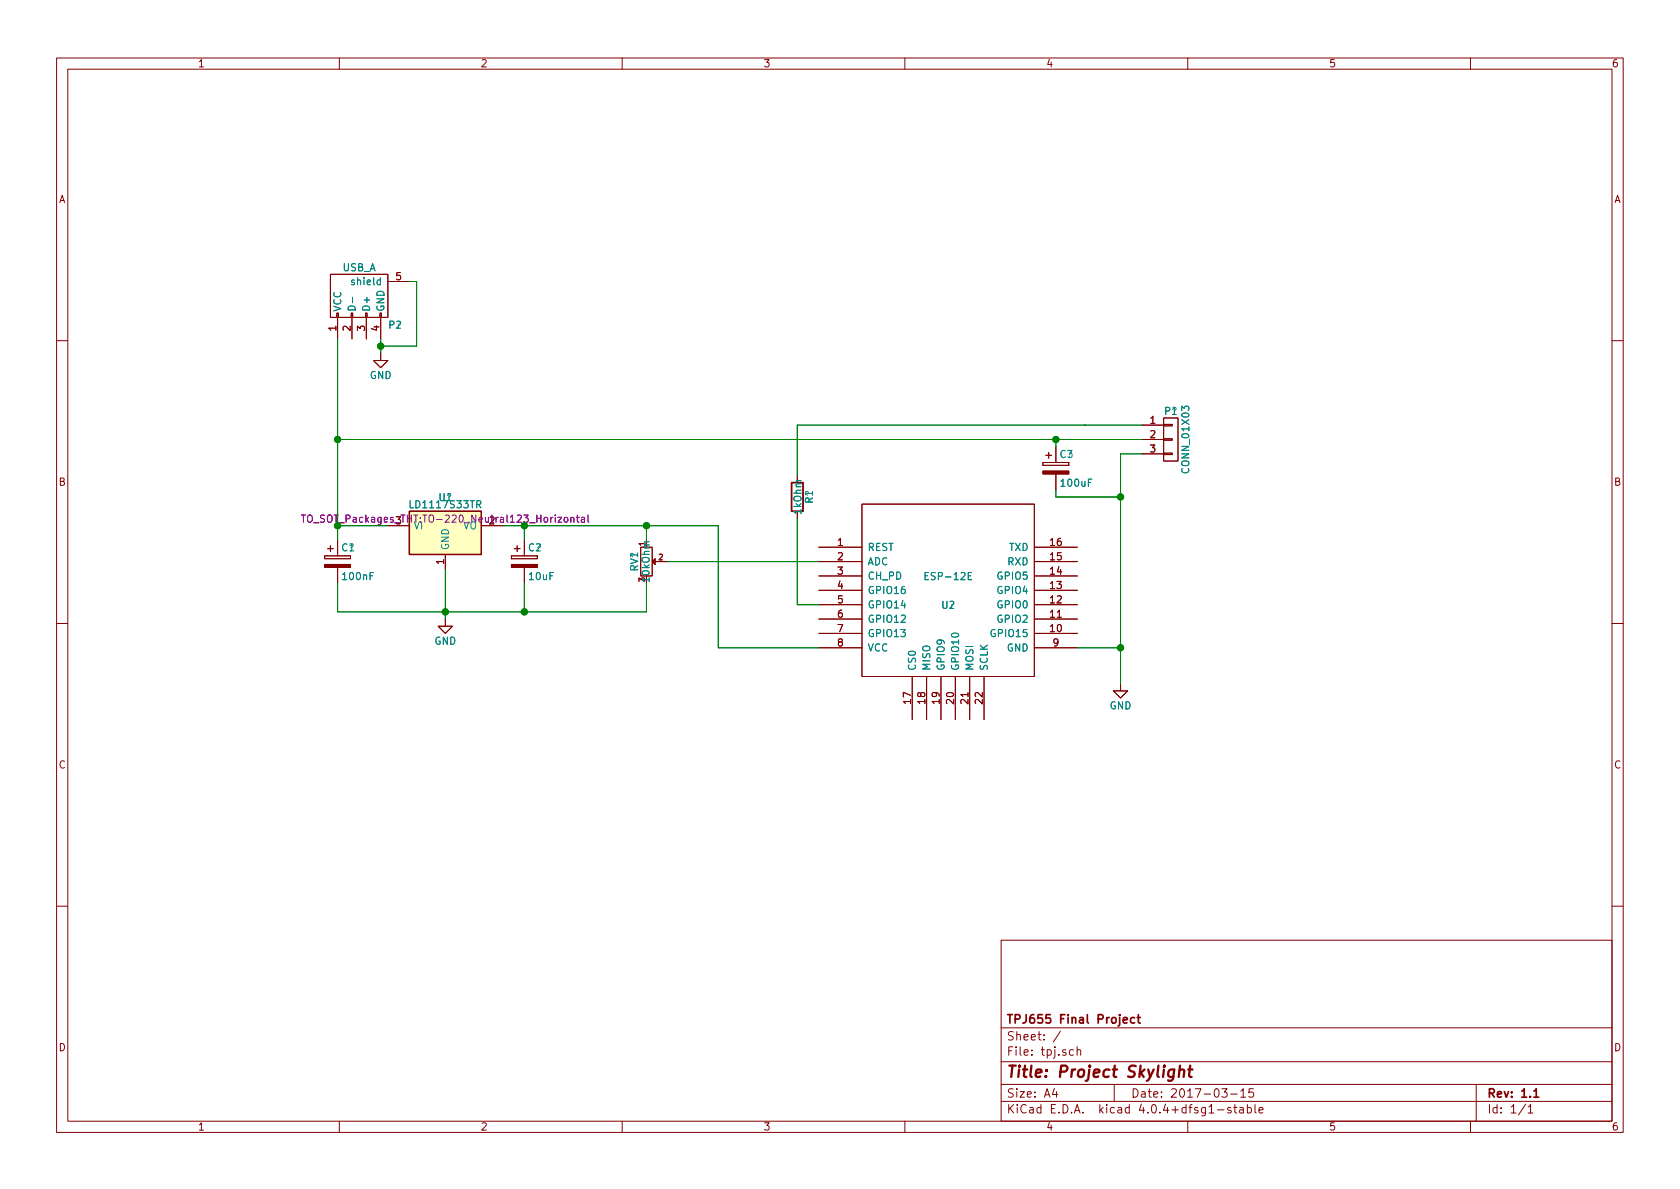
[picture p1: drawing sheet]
EESchema Schematic File Version 2
LIBS:power
LIBS:device
LIBS:transistors
LIBS:conn
LIBS:linear
LIBS:regul
LIBS:74xx
LIBS:cmos4000
LIBS:adc-dac
LIBS:memory
LIBS:xilinx
LIBS:microcontrollers
LIBS:dsp
LIBS:microchip
LIBS:analog_switches
LIBS:motorola
LIBS:texas
LIBS:intel
LIBS:audio
LIBS:interface
LIBS:digital-audio
LIBS:philips
LIBS:display
LIBS:cypress
LIBS:siliconi
LIBS:opto
LIBS:atmel
LIBS:contrib
LIBS:valves
LIBS:ESP8266
LIBS:tpj-cache
EELAYER 25 0
EELAYER END
$Descr A4 11693 8268
encoding utf-8
Sheet 1 1
Title "Project Skylight"
Date "2017-03-15"
Rev "1.1"
Comp "TPJ655 Final Project"
Comment1 ""
Comment2 ""
Comment3 ""
Comment4 ""
$EndDescr
$Comp
L ESP-12E U2
U 1 1
P 6600 4100
F 0 "U2" H 6600 4000 50  0000 C CNN
F 1 "ESP-12E" H 6600 4200 50  0000 C CNN
F 2 "ESP8266:ESP-12E" H 6600 4100 50  0001 C CNN
F 3 "" H 6600 4100 50  0001 C CNN
	1    6600 4100
	1    0    0    -1  
$EndComp
$Comp
L GND #PWR3
U 1 1
P 7800 4750
F 0 "#PWR3" H 7800 4500 50  0001 C CNN
F 1 "GND" H 7800 4600 50  0000 C CNN
F 2 "" H 7800 4750 50  0000 C CNN
F 3 "" H 7800 4750 50  0000 C CNN
	1    7800 4750
	1    0    0    -1  
$EndComp
Wire Wire Line
	7500 4500 7800 4500
Wire Wire Line
	7800 3150 7800 4750
$Comp
L LD1117S33TR U1
U 1 1
P 3100 3700
F 0 "U1" H 3100 3950 50  0000 C CNN
F 1 "LD1117S33TR" H 3100 3900 50  0000 C CNN
F 2 "TO_SOT_Packages_THT:TO-220_Neutral123_Horizontal" H 3100 3800 50  0000 C CNN
F 3 "" H 3100 3700 50  0000 C CNN
	1    3100 3700
	1    0    0    -1  
$EndComp
$Comp
L GND #PWR2
U 1 1
P 3100 4300
F 0 "#PWR2" H 3100 4050 50  0001 C CNN
F 1 "GND" H 3100 4150 50  0000 C CNN
F 2 "" H 3100 4300 50  0000 C CNN
F 3 "" H 3100 4300 50  0000 C CNN
	1    3100 4300
	1    0    0    -1  
$EndComp
Wire Wire Line
	3100 3950 3100 4300
$Comp
L POT RV1
U 1 1
P 4500 3900
F 0 "RV1" H 4500 3820 50  0000 C CNN
F 1 "10kOhm" H 4500 3900 50  0000 C CNN
F 2 "Potentiometers:Potentiometer_WirePads_largePads" H 4500 3900 50  0001 C CNN
F 3 "" H 4500 3900 50  0000 C CNN
	1    4500 3900
	0    1    1    0   
$EndComp
Wire Wire Line
	5700 3900 4650 3900
Wire Wire Line
	2700 3650 2350 3650
Wire Wire Line
	2350 2350 2350 3750
Wire Wire Line
	3500 3650 5000 3650
Wire Wire Line
	4500 3650 4500 3750
Connection ~ 3650 3650
$Comp
L CONN_01X03 P1
U 1 1
P 8150 3050
F 0 "P1" H 8150 3250 50  0000 C CNN
F 1 "CONN_01X03" V 8250 3050 50  0000 C CNN
F 2 "Pin_Headers:Pin_Header_Angled_1x03" H 8150 3050 50  0001 C CNN
F 3 "" H 8150 3050 50  0000 C CNN
	1    8150 3050
	1    0    0    -1  
$EndComp
Wire Wire Line
	7800 3150 7950 3150
Connection ~ 7800 4500
Wire Wire Line
	5700 4200 5550 4200
$Comp
L R R1
U 1 1
P 5550 3450
F 0 "R1" V 5630 3450 50  0000 C CNN
F 1 "1kOhm" V 5550 3450 50  0000 C CNN
F 2 "Resistors_ThroughHole:Resistor_Horizontal_RM7mm" V 5480 3450 50  0001 C CNN
F 3 "" H 5550 3450 50  0000 C CNN
	1    5550 3450
	1    0    0    -1  
$EndComp
Wire Wire Line
	5550 4200 5550 3600
Wire Wire Line
	5550 2950 5550 3300
$Comp
L CP C3
U 1 1
P 7350 3250
F 0 "C3" H 7375 3350 50  0000 L CNN
F 1 "100uF" H 7375 3150 50  0000 L CNN
F 2 "Capacitors_ThroughHole:C_Axial_D5_L11_P18" H 7388 3100 50  0001 C CNN
F 3 "" H 7350 3250 50  0000 C CNN
	1    7350 3250
	1    0    0    -1  
$EndComp
Wire Wire Line
	7550 2950 7550 2950
Wire Wire Line
	7950 3050 2350 3050
Connection ~ 2350 3050
Wire Wire Line
	5550 2950 7950 2950
Wire Wire Line
	7350 3100 7350 3050
Connection ~ 7350 3050
Wire Wire Line
	7350 3400 7350 3450
Wire Wire Line
	7350 3450 7800 3450
Connection ~ 7800 3450
$Comp
L CP C1
U 1 1
P 2350 3900
F 0 "C1" H 2375 4000 50  0000 L CNN
F 1 "100nF" H 2375 3800 50  0000 L CNN
F 2 "Capacitors_ThroughHole:C_Axial_D5_L11_P18" H 2388 3750 50  0001 C CNN
F 3 "" H 2350 3900 50  0000 C CNN
	1    2350 3900
	1    0    0    -1  
$EndComp
$Comp
L CP C2
U 1 1
P 3650 3900
F 0 "C2" H 3675 4000 50  0000 L CNN
F 1 "10uF" H 3675 3800 50  0000 L CNN
F 2 "Capacitors_ThroughHole:C_Axial_D5_L11_P18" H 3688 3750 50  0001 C CNN
F 3 "" H 3650 3900 50  0000 C CNN
	1    3650 3900
	1    0    0    -1  
$EndComp
Connection ~ 2350 3650
Wire Wire Line
	2350 4050 2350 4250
Wire Wire Line
	2350 4250 4500 4250
Connection ~ 3100 4250
Wire Wire Line
	3650 3750 3650 3650
Wire Wire Line
	3650 4250 3650 4050
Wire Wire Line
	4500 4250 4500 4050
Connection ~ 3650 4250
Wire Wire Line
	5700 4500 5000 4500
Wire Wire Line
	5000 4500 5000 3650
Connection ~ 4500 3650
$Comp
L USB_A P2
U 1 1
P 2550 2050
F 0 "P2" H 2750 1850 50  0000 C CNN
F 1 "USB_A" H 2500 2250 50  0000 C CNN
F 2 "Connect:USB_Micro-B" V 2500 1950 50  0001 C CNN
F 3 "" V 2500 1950 50  0000 C CNN
	1    2550 2050
	1    0    0    -1  
$EndComp
$Comp
L GND #PWR1
U 1 1
P 2650 2450
F 0 "#PWR1" H 2650 2200 50  0001 C CNN
F 1 "GND" H 2650 2300 50  0000 C CNN
F 2 "" H 2650 2450 50  0000 C CNN
F 3 "" H 2650 2450 50  0000 C CNN
	1    2650 2450
	1    0    0    -1  
$EndComp
Wire Wire Line
	2650 2450 2650 2350
Wire Wire Line
	2850 1950 2900 1950
Wire Wire Line
	2900 1950 2900 2400
Wire Wire Line
	2900 2400 2650 2400
Connection ~ 2650 2400
$Comp
L ESP-12E U?
U 1 1
P 6600 4100
F 0 "U?" H 6600 4000 50  0000 C CNN
F 1 "ESP-12E" H 6600 4200 50  0000 C CNN
F 2 "ESP8266:ESP-12E" H 6600 4100 50  0001 C CNN
F 3 "" H 6600 4100 50  0001 C CNN
	1    6600 4100
	1    0    0    -1  
$EndComp
$Comp
L GND #PWR?
U 1 1
P 7800 4750
F 0 "#PWR?" H 7800 4500 50  0001 C CNN
F 1 "GND" H 7800 4600 50  0000 C CNN
F 2 "" H 7800 4750 50  0000 C CNN
F 3 "" H 7800 4750 50  0000 C CNN
	1    7800 4750
	1    0    0    -1  
$EndComp
Wire Wire Line
	7500 4500 7800 4500
Wire Wire Line
	7800 3150 7800 4750
$Comp
L LD1117S33TR U?
U 1 1
P 3100 3700
F 0 "U?" H 3100 3950 50  0000 C CNN
F 1 "LD1117S33TR" H 3100 3900 50  0000 C CNN
F 2 "TO_SOT_Packages_THT:TO-220_Neutral123_Horizontal" H 3100 3800 50  0000 C CNN
F 3 "" H 3100 3700 50  0000 C CNN
	1    3100 3700
	1    0    0    -1  
$EndComp
$Comp
L GND #PWR?
U 1 1
P 3100 4300
F 0 "#PWR?" H 3100 4050 50  0001 C CNN
F 1 "GND" H 3100 4150 50  0000 C CNN
F 2 "" H 3100 4300 50  0000 C CNN
F 3 "" H 3100 4300 50  0000 C CNN
	1    3100 4300
	1    0    0    -1  
$EndComp
Wire Wire Line
	3100 3950 3100 4300
$Comp
L POT RV?
U 1 1
P 4500 3900
F 0 "RV?" H 4500 3820 50  0000 C CNN
F 1 "10kOhm" H 4500 3900 50  0000 C CNN
F 2 "Potentiometers:Potentiometer_WirePads_largePads" H 4500 3900 50  0001 C CNN
F 3 "" H 4500 3900 50  0000 C CNN
	1    4500 3900
	0    1    1    0   
$EndComp
Wire Wire Line
	5700 3900 4650 3900
Wire Wire Line
	2700 3650 2350 3650
Wire Wire Line
	2350 2350 2350 3750
Wire Wire Line
	3500 3650 5000 3650
Wire Wire Line
	4500 3650 4500 3750
Connection ~ 3650 3650
$Comp
L CONN_01X03 P?
U 1 1
P 8150 3050
F 0 "P?" H 8150 3250 50  0000 C CNN
F 1 "CONN_01X03" V 8250 3050 50  0000 C CNN
F 2 "Pin_Headers:Pin_Header_Angled_1x03" H 8150 3050 50  0001 C CNN
F 3 "" H 8150 3050 50  0000 C CNN
	1    8150 3050
	1    0    0    -1  
$EndComp
Wire Wire Line
	7800 3150 7950 3150
Connection ~ 7800 4500
Wire Wire Line
	5700 4200 5550 4200
$Comp
L R R?
U 1 1
P 5550 3450
F 0 "R?" V 5630 3450 50  0000 C CNN
F 1 "1kOhm" V 5550 3450 50  0000 C CNN
F 2 "Resistors_ThroughHole:Resistor_Horizontal_RM7mm" V 5480 3450 50  0001 C CNN
F 3 "" H 5550 3450 50  0000 C CNN
	1    5550 3450
	1    0    0    -1  
$EndComp
Wire Wire Line
	5550 4200 5550 3600
Wire Wire Line
	5550 2950 5550 3300
$Comp
L CP C?
U 1 1
P 7350 3250
F 0 "C?" H 7375 3350 50  0000 L CNN
F 1 "100uF" H 7375 3150 50  0000 L CNN
F 2 "Capacitors_ThroughHole:C_Axial_D5_L11_P18" H 7388 3100 50  0001 C CNN
F 3 "" H 7350 3250 50  0000 C CNN
	1    7350 3250
	1    0    0    -1  
$EndComp
Wire Wire Line
	7550 2950 7550 2950
Wire Wire Line
	7950 3050 2350 3050
Connection ~ 2350 3050
Wire Wire Line
	5550 2950 7950 2950
Wire Wire Line
	7350 3100 7350 3050
Connection ~ 7350 3050
Wire Wire Line
	7350 3400 7350 3450
Wire Wire Line
	7350 3450 7800 3450
Connection ~ 7800 3450
$Comp
L CP C?
U 1 1
P 2350 3900
F 0 "C?" H 2375 4000 50  0000 L CNN
F 1 "100nF" H 2375 3800 50  0000 L CNN
F 2 "Capacitors_ThroughHole:C_Axial_D5_L11_P18" H 2388 3750 50  0001 C CNN
F 3 "" H 2350 3900 50  0000 C CNN
	1    2350 3900
	1    0    0    -1  
$EndComp
$Comp
L CP C?
U 1 1
P 3650 3900
F 0 "C?" H 3675 4000 50  0000 L CNN
F 1 "10uF" H 3675 3800 50  0000 L CNN
F 2 "Capacitors_ThroughHole:C_Axial_D5_L11_P18" H 3688 3750 50  0001 C CNN
F 3 "" H 3650 3900 50  0000 C CNN
	1    3650 3900
	1    0    0    -1  
$EndComp
Connection ~ 2350 3650
Wire Wire Line
	2350 4050 2350 4250
Wire Wire Line
	2350 4250 4500 4250
Connection ~ 3100 4250
Wire Wire Line
	3650 3750 3650 3650
Wire Wire Line
	3650 4250 3650 4050
Wire Wire Line
	4500 4250 4500 4050
Connection ~ 3650 4250
Wire Wire Line
	5700 4500 5000 4500
Wire Wire Line
	5000 4500 5000 3650
Connection ~ 4500 3650
$Comp
L USB_A P?
U 1 1
P 2550 2050
F 0 "P?" H 2750 1850 50  0000 C CNN
F 1 "USB_A" H 2500 2250 50  0000 C CNN
F 2 "Connect:USB_Micro-B" V 2500 1950 50  0001 C CNN
F 3 "" V 2500 1950 50  0000 C CNN
	1    2550 2050
	1    0    0    -1  
$EndComp
$Comp
L GND #PWR?
U 1 1
P 2650 2450
F 0 "#PWR?" H 2650 2200 50  0001 C CNN
F 1 "GND" H 2650 2300 50  0000 C CNN
F 2 "" H 2650 2450 50  0000 C CNN
F 3 "" H 2650 2450 50  0000 C CNN
	1    2650 2450
	1    0    0    -1  
$EndComp
Wire Wire Line
	2650 2450 2650 2350
Wire Wire Line
	2850 1950 2900 1950
Wire Wire Line
	2900 1950 2900 2400
Wire Wire Line
	2900 2400 2650 2400
Connection ~ 2650 2400
$EndSCHEMATC
